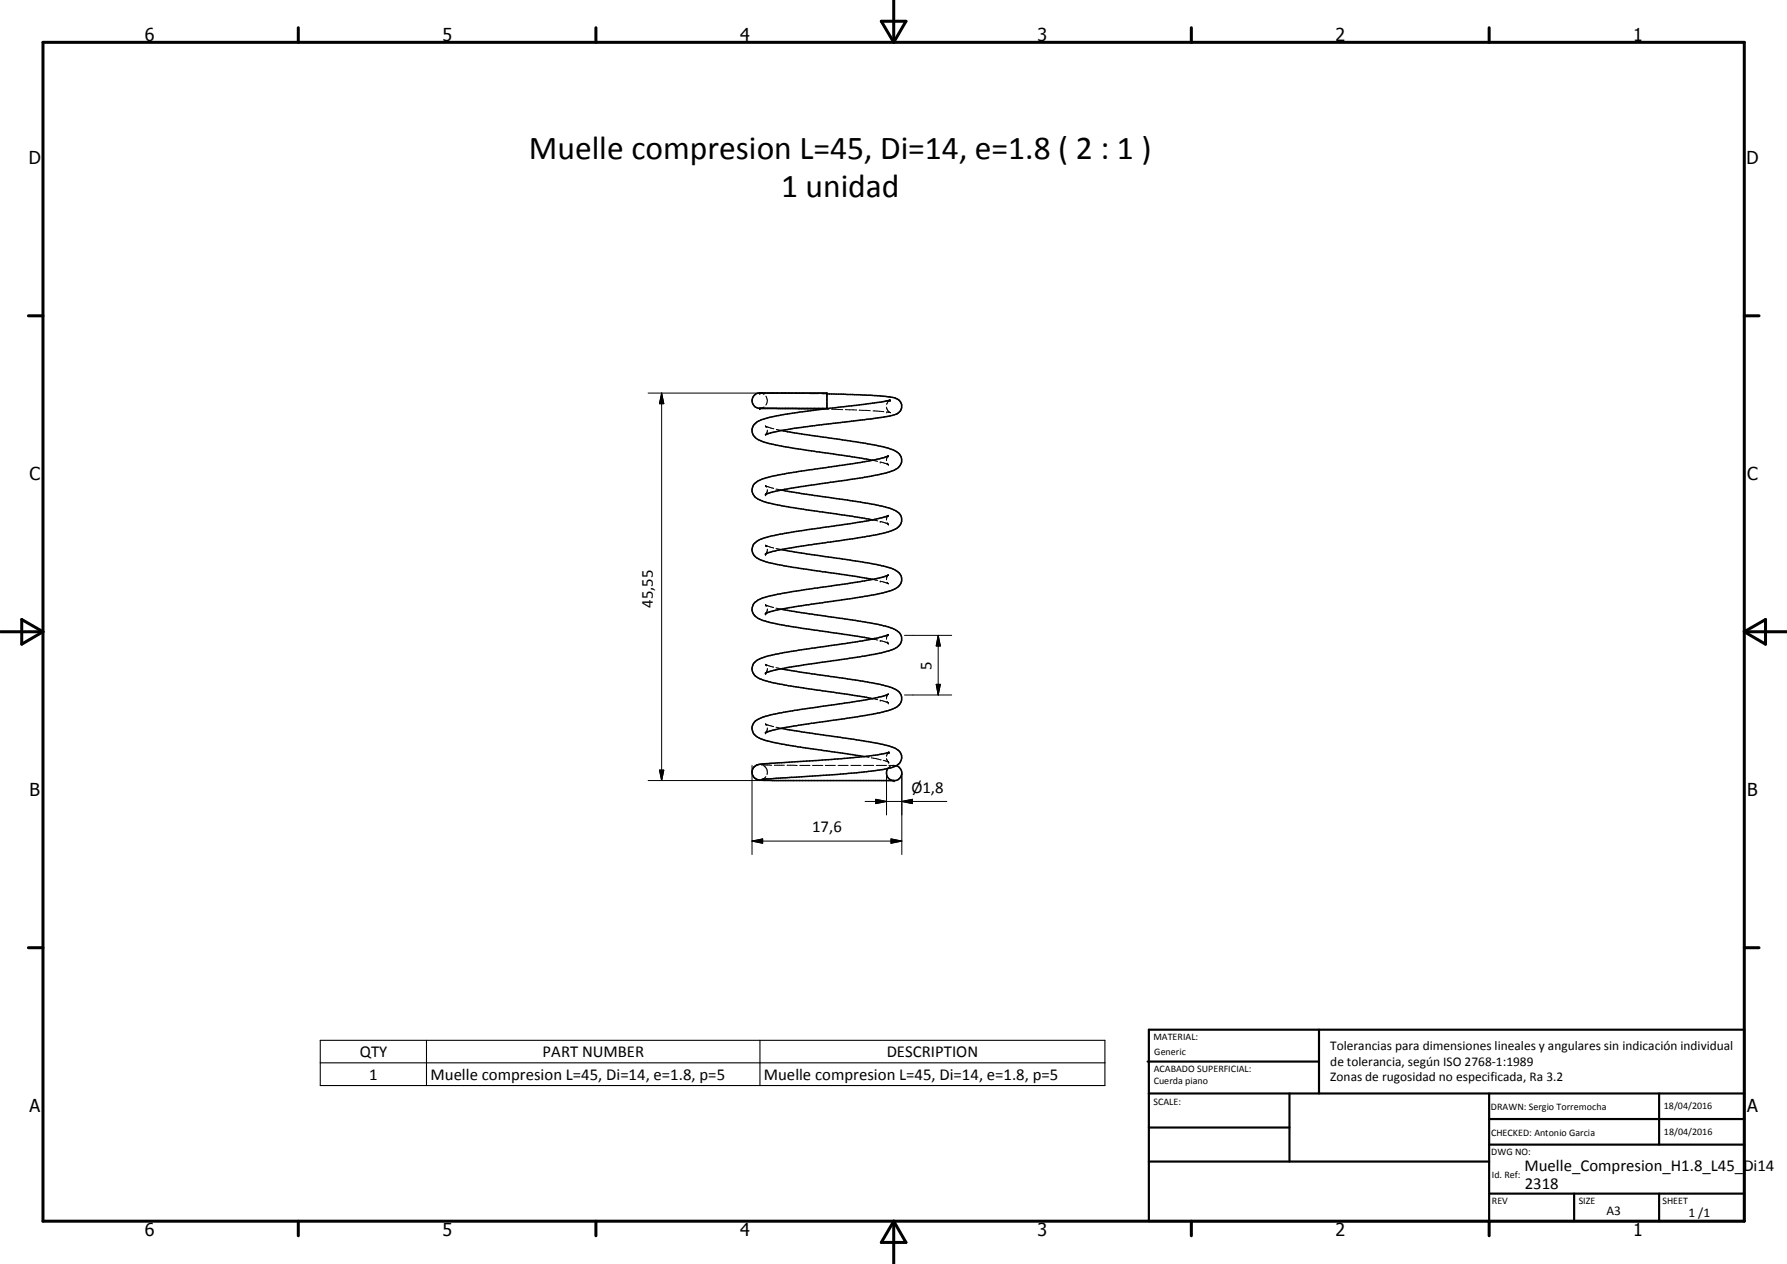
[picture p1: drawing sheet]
<svg xmlns="http://www.w3.org/2000/svg" width="420mm" height="297mm" viewBox="0 0 420 297" stroke-linecap="round" stroke-linejoin="round" font-family="sans-serif">
<g fill="none" stroke="#000" stroke-width=".35">
<path d="M177.2 93l.5-.4 .6-.2h16.1v3.6h-15.8a1.82 1.82 0 0 1-1.6-1.1 1.82 1.82 0 0 1 .2-1.9zM182.4 96h.6M187.1 96l6.5 .1M194.4 92.5l10.3 .4a24 24 0 0 1 6.2 .8l.5 .4a2.09 2.09 0 0 1 .4 2.3 2.09 2.09 0 0 1-2 1.2l-4.8 .8-18.1 2.2-4.8 .9-2.1 .7M209.2 94l-2 .5-4.1 .5-14.4 1.8a39.9 39.9 0 0 0-10.4 2.2 2.35 2.35 0 0 0-1.5 2.2 2.35 2.35 0 0 0 1.6 2.2 42.7 42.7 0 0 0 10.5 2.3l16.3 2.5M183.7 115.2l19.7 3a19.2 19.2 0 0 1 7.8 2.2 2.3 2.3 0 0 1-.9 4 44.9 44.9 0 0 1-9.9 2.2l-13.8 2.1a31.4 31.4 0 0 0-6.6 1.5M183.7 101.2l12.5 1.9a112 112 0 0 1 12.4 2.1l.3 .1a4.1 4.1 0 0 1 3.1 2.4 2.86 2.86 0 0 1-2.5 3.1l-2.7 .7-4 .8-13.9 2a45.4 45.4 0 0 0-8.9 1.9M208.8 107.1l-2 .7-4.6 .9-12.6 1.8a55.5 55.5 0 0 0-10.8 2.3 2.43 2.43 0 0 0-2 2.3 2.43 2.43 0 0 0 1.9 2.4 42 42 0 0 0 8.4 1.9l18.1 2.8M208.8 107.1h.1M183.7 129.2l20.3 3a21.6 21.6 0 0 1 6.9 2 2.33 2.33 0 0 1 1.1 2.3 2.33 2.33 0 0 1-1.7 1.9l-2.6 .9-3.8 .8-15 2.2a41.6 41.6 0 0 0-8.9 1.9M205.2 122.2l-19.2 2.9a24.7 24.7 0 0 0-8 2.1 2.37 2.37 0 0 0-1.1 2.4 2.37 2.37 0 0 0 1.8 1.9 73.3 73.3 0 0 0 13.4 2.7l13.1 1.9M205.2 136.1l-19.2 3a36.5 36.5 0 0 0-7.8 1.9 2.41 2.41 0 0 0-1.3 2.7l.1 .3a4.4 4.4 0 0 0 3.3 2.1l4.6 1 20.3 3.1"/>
<path d="M208.8 121.2l-3.6 1M208.8 121.2h.1M208.9 135.1l-1.4 .5-2.3 .5M183.7 143.2l17.4 2.6a41.3 41.3 0 0 1 9.3 2.1 2.38 2.38 0 0 1 1.6 2.3 2.38 2.38 0 0 1-1.7 2.2 37.7 37.7 0 0 1-8.1 1.9l-7.6 1.1a87.9 87.9 0 0 0-14.4 2.7l-.2 .1M183.7 157.1l7.2 1.3 11.9 1.7 4.1 .7 2.6 .7a2.85 2.85 0 0 1 2.4 3.3 3.9 3.9 0 0 1-3.1 2.2l-7.2 1.4-13.2 1.9a43 43 0 0 0-8.4 1.9M205.2 150.2l-18 2.7a29.6 29.6 0 0 0-9.2 2.3 2.33 2.33 0 0 0-1.2 2.3 2.33 2.33 0 0 0 1.7 1.9 36.4 36.4 0 0 0 8.1 1.9l18.6 2.9M208.8 149.1l-1.6 .6-2 .5M208.8 149.1h.1M183.7 171.2l17.7 2.7a44.5 44.5 0 0 1 9.1 2l.6 .4a2.04 2.04 0 0 1 .1 3.3 16.8 16.8 0 0 1-7 1.7l-7.2 .7-17.9 1.2M208.9 163.1l-1.6 .6-3.7 .8-19.4 2.9a16.5 16.5 0 0 0-6.8 2.2 2.52 2.52 0 0 0 1.7 4.1l4.7 1.2 19.4 2.9M208.9 176.8a115.8 115.8 0 0 1-18.5 2l-8.6 .6a9.1 9.1 0 0 0-4.1 .5 1.9 1.9 0 0 0-.7 2.4 1.9 1.9 0 0 0 2.2 1l31.3 .1a1.78 1.78 0 0 0 1.5-1.6 1.78 1.78 0 0 0-1.3-1.8M209 176.8h-.1"/>
<path d="M208.8 180.6a1.81 1.81 0 0 0 1 2.8"/>
</g>
<g fill="#000">
<circle cx="178.6" cy="96" r=".18"/>
<circle cx="178.6" cy="92.4" r=".18"/>
<circle cx="194.4" cy="92.4" r=".18"/>
<circle cx="209.2" cy="94" r=".18"/>
<circle cx="180" cy="116.2" r=".18"/>
<circle cx="180" cy="130.2" r=".18"/>
<circle cx="180" cy="158.2" r=".18"/>
<circle cx="180" cy="144.2" r=".18"/>
<circle cx="180" cy="172.2" r=".18"/>
<circle cx="209" cy="176.8" r=".18"/>
<circle cx="210.2" cy="183.4" r=".18"/>
</g>
<g fill="none" stroke="#000" stroke-width=".24">
<path d="M152.4 92.4h42M155.6 92.4l.5 2.5h-1zM155.6 92.4v91M178.6 92.4h.1M178.9 92.4l.8 .3M179.7 95.6l-1.1 .4M180.1 93.1l.3 1-.3 1.1M184.4 92.4h1.8M186.8 92.4l2.6 .1M190 92.5h2.5M193.2 92.5h1.2M193.6 96.1l1.3 .1"/>
<path d="M195.5 96.2l2.7 .1M198.8 96.3l2.6 .1M202 96.4l2.6 .1M205.3 96.6l2.5 .1M208.4 95.7a1.62 1.62 0 0 0 .8 1.2M208.5 96.8h.1M208.5 96.8l.8 .1M209.1 94.1h.1M209.2 94h.1M209.2 94l-.4 .4-.3 .6M209.3 96.9h.1M180 114.1h.1"/>
<path d="M180 100.1h.1M180 100.1v.1M180 114.1l.1 .1M180 100.1l.1 .1M180 100.2h.1M180.1 114.2l1.8 .6M180.1 114.2l.1 .2M180.1 100.2l1.8 .6M180.1 100.2l.1 .3M180.2 100.3v.1M180.2 114.4v.1M180.4 101.1l-.2 .8-.2 .3"/>
<path d="M180.4 115.1l-.1 .7-.3 .4M181.9 100.8h.1M182.4 114.9l1.3 .3M182.5 100.9l1.2 .3M205.2 108.2l1.2 .2M207 108.6h.1M207 108.6l1.8 .5M208.6 108.8l.3 .4M208.9 107.1h.1M208.9 109.2h.1M208.9 107.1l-.4 .6-.1 .5M180 128.1h.1"/>
<path d="M180 130.2h.1M180 128.1l.2 .4M180.1 128.2l1.8 .6M180.4 129.1l-.1 .7-.3 .4M182.4 128.9l1.3 .3M205.2 136.1l1.2 .3M205.2 122.2l1.2 .2M207 136.6h.1M207 122.6h.1M207 136.6l1.8 .6M207 122.6l1.7 .5M208.6 136.8l.2 .4"/>
<path d="M208.6 122.8l.2 .4M208.7 123.1h.1M208.7 123.1l.2 .1M208.8 135.2l-.3 .4-.1 .6M208.8 135.2h.1M208.8 137.2h.1M208.9 121.2h.1M208.9 123.2h.1M208.9 121.2l-.4 .5-.1 .5M208.9 135.1v.1M208.9 137.2h.1M180 156.1h.1"/>
<path d="M180 158.2h.1M180 142.2h.1M180 144.2h.1M180 156.1l1.9 .7M180 156.1l.2 .4M180 142.2l.2 .3M180.1 142.2l1.8 .5M180.4 143.1l-.1 .7-.3 .4M180.4 157.1l-.2 .8-.2 .3M182.4 156.9l1.3 .2M182.4 142.9l1.3 .3M205.2 150.2l1.2 .2"/>
<path d="M207 150.5h.1M207 150.5l1.8 .7M208.6 150.8l.2 .3M208.7 151.1l.1 .1M208.9 149.1h.1M208.9 151.2h.1M208.9 149.1l-.4 .5-.1 .6M212.7 149.3h11.1M220.6 149.3l.5 2.5h-1zM220.6 149.3v14M176.8 179.9v20.9M179.1 179.7l2.3 .1"/>
<path d="M179.5 179.9l.1 .1a1.9 1.9 0 0 1 .7 2M180 170.1h.1M180 170.1l1.9 .7M180 170.1l.2 .4M180.4 171.1l-.1 .7-.3 .4M182.1 179.8h2.3M182.4 170.9l1.3 .3M185.1 179.8l2.3 .1M188 179.9h2.4M191 179.9h2.5M194 179.9h2.4M197.1 179.9h2.3"/>
<path d="M200.1 179.9h2.3M203 179.9h2.4M203.2 177.8l1.1 .2M204.9 178.1l2.3 .5M205.2 164.2l1.2 .2M206 179.9h2.4M207 164.5h.1M207 164.5l1.8 .6M207.7 178.7l1.1 .4M208.4 178.3h.1M208.4 178.3l.5 .8M208.6 164.8l.3 .4"/>
<path d="M208.8 163.2l-.3 .5-.1 .6M208.8 179.1h.1M208.9 165.2h.1M208.9 179.1h.1M208.9 163.1v.1M208.9 163.2h-.1M208.9 176.8l-.5 .9M209 176.8h.1M209 179.9l1.7 .1M210.2 179.9h.1M212.7 163.3h11.1M220.1 160.8h1l-.5 2.5z"/>
<path d="M152.4 183.4h57.8M155.1 181h1l-.5 2.4zM176.8 197.7l2.5-.6v1.1zM176.8 197.7h35.2M179.1 183.2h.1M179.2 183.1v.1M180.1 182.5l-1 .7M203.4 188.3h19.2M205.9 187.8l2.5 .5-2.5 .5zM208.4 181.7v9.8M209.3 180.1l-.5 .5M209.5 197.1l2.5 .6-2.5 .5z"/>
<path d="M212 188.3l2.5-.5v1zM212 181.7v19.1"/>
</g>
<g fill="none" stroke="#000" stroke-width=".71">
<path d="M10.1 9.9h400v277.1h-400zM70.1 6.5v3.4M140.1 6.5v3.4M207.2 5h5.8l-2.9 4.9zM210.1 0v9.9M280.1 6.5v3.4M350.1 6.5v3.4M6.7 74.2h3.4M410.1 74.2h3.5M.1 148.5h10M5.1 145.6l5 2.9-5 2.9zM410.1 148.5h10"/>
<path d="M410.1 148.5l5-2.9v5.8zM6.7 222.7h3.4M410.1 222.7h3.5M70.1 287v3.4M140.1 287v3.4M210.1 287v10M210.1 287l2.9 5h-5.8zM280.1 287v3.4M350.1 287v3.4"/>
</g>
<g fill="none" stroke="#000" stroke-width=".51">
<path d="M269.8 249.5h40.3M270.1 242h140v45h-140zM270.1 257h140M303.2 257v16M310.1 242v15M350.1 257v30M390.1 257v12M270.1 265h33.1M270.1 273h80M350.1 269h60M350.1 263h60M350.1 280.5h60"/>
<path d="M370.1 280.5v6.5M390.1 280.5v6.5"/>
</g>
<path d="M75.3 244.5h184.5v10.6h-184.5zM75.3 249.8h184.5M100.3 244.5v10.6M178.7 244.5v10.6" fill="none" stroke="#000" stroke-width=".25"/>
<path d="M155.6 92.4l.5 2.5h-1zM220.6 149.3l.5 2.5h-1zM220.1 160.8h1l-.5 2.5zM155.1 181h1l-.5 2.4zM176.8 197.7l2.5-.6v1.1zM205.9 187.8l2.5 .5-2.5 .5zM209.5 197.1l2.5 .6-2.5 .5zM212 188.3l2.5-.5v1z" fill="#000"/>
<g font-size="7.9">
<text x="124.3" y="37.3">Muelle compresion L=45, Di=14, e=1.8 ( 2 : 1 )</text>
<text x="183.6" y="46.3">1 unidad</text>
</g>
<g font-size="4.2">
<text x="34" y="9.6">6</text>
<text x="104" y="9.6">5</text>
<text x="174" y="9.6">4</text>
<text x="244" y="9.6">3</text>
<text x="314" y="9.6">2</text>
<text x="384" y="9.6">1</text>
<text x="6.8" y="38.7">D</text>
<text x="410.6" y="38.7">D</text>
<text x="7" y="112.9">C</text>
<text x="410.8" y="112.9">C</text>
<text x="7" y="187.1">B</text>
<text x="410.8" y="187.1">B</text>
<text x="7" y="261.4">A</text>
<text x="410.8" y="261.4">A</text>
<text x="34" y="290.4">6</text>
<text x="104" y="290.4">5</text>
<text x="174" y="290.4">4</text>
<text x="244" y="290.4">3</text>
<text x="314" y="290.4">2</text>
<text x="384" y="290.4">1</text>
</g>
<g font-size="3.9">
<text x="153.5" y="142.8" transform="rotate(-90 153.5 142.8)">45,55</text>
<text x="219" y="157.4" transform="rotate(-90 219 157.4)">5</text>
<text x="214.3" y="186.3">Ø1,8</text>
<text x="191" y="195.6">17,6</text>
<text x="84.6" y="248.4">QTY</text>
<text x="127.6" y="248.4">PART NUMBER</text>
<text x="208.5" y="248.4">DESCRIPTION</text>
<text x="86.8" y="253.7">1</text>
<text x="101.2" y="253.8">Muelle compresion L=45, Di=14, e=1.8, p=5</text>
<text x="179.6" y="253.8">Muelle compresion L=45, Di=14, e=1.8, p=5</text>
<text x="358.5" y="275.1">Muelle_Compresion_H1.8_L45_Di14</text>
<text x="358.5" y="279.4">2318</text>
</g>
<g font-size="3.1">
<text x="312.7" y="246.8">Tolerancias para dimensiones lineales y angulares sin indicación individual</text>
<text x="312.7" y="250.4">de tolerancia, según ISO 2768-1:1989</text>
<text x="312.7" y="254">Zonas de rugosidad no especificada, Ra 3.2</text>
<text x="377.7" y="285.6">A3</text>
<text x="397" y="285.9">1 /1</text>
</g>
<g font-size="2.4">
<text x="271.2" y="244.4">MATERIAL:</text>
<text x="271.3" y="252">ACABADO SUPERFICIAL:</text>
<text x="271.4" y="247.9">Generic</text>
<text x="271.3" y="254.6">Cuerda piano</text>
<text x="271.2" y="259.7">SCALE:</text>
<text x="350.6" y="260.8">DRAWN: Sergio Torremocha</text>
<text x="391.2" y="260.6">18/04/2016</text>
<text x="350.6" y="267">CHECKED: Antonio Garcia</text>
<text x="391.2" y="266.7">18/04/2016</text>
<text x="350.6" y="271.4">DWG NO:</text>
<text x="350.8" y="276.9">Id. Ref:</text>
<text x="350.8" y="282.8">REV</text>
<text x="371.2" y="282.9">SIZE</text>
<text x="390.9" y="282.9">SHEET</text>
</g>
</svg>
